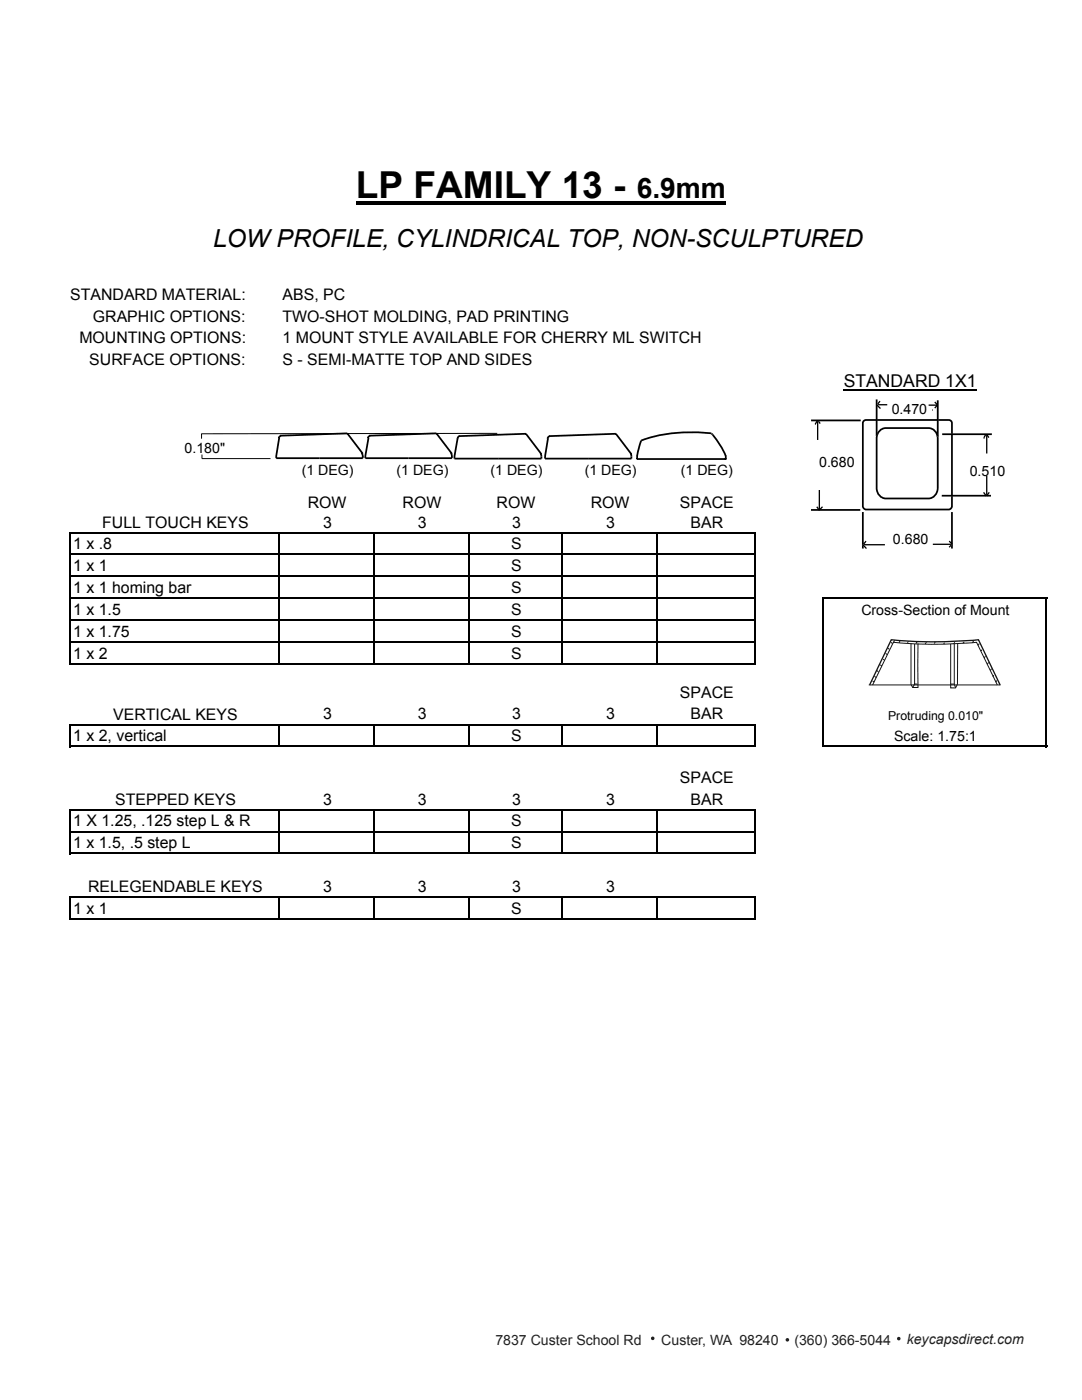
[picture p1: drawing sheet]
<svg xmlns="http://www.w3.org/2000/svg" width="216mm" height="279mm" viewBox="0 0 216 279" stroke-linecap="round" stroke-linejoin="round" font-family="sans-serif">
<!-- layer: Layer 1 -->
<path d="M168.4 77.8h26.5" fill="none" stroke="#000" stroke-width=".25"/>
<path d="M71 40.2h56v.7h-56zM127 40.2h17.9v.7h-17.9z" fill="#000"/>
<g fill="none" stroke="#000" stroke-width=".34">
<path d="M14 106.1v26.5M14.1 119.4h136.7M14.1 106.3h136.7M14.1 110.7h136.7M14.1 115h136.7M55.8 106.5v26.1M74.7 106.5v26.1M93.6 106.5v26.1M112.2 106.5v26.1M131.1 106.5v26.1M150.6 106.5v26.1M164.3 119.2v29.9"/>
<path d="M164.4 119.4h44.6M208.8 119.5v29.6M14.1 123.7h136.7M14.1 128.1h136.7M14.1 132.5h136.7M14 144.4v4.7M14.1 149h136.7M14.1 144.6h136.7M55.8 144.8v4.3M74.7 144.8v4.3M93.6 144.8v4.3M112.2 144.8v4.3"/>
<path d="M131.1 144.8v4.3M150.6 144.8v4.3M164.4 149h44.6M14 161.4v9.1M14 178.9v4.7M14.1 161.6h136.7M14.1 165.9h136.7M14.1 170.3h136.7M14.1 179h136.7M55.8 161.8v8.7M55.8 179.2v4.4M74.7 161.8v8.7"/>
<path d="M74.7 179.2v4.4M93.6 161.8v8.7M93.6 179.2v4.4M112.2 161.8v8.7M112.2 179.2v4.4M131.1 161.8v8.7M131.1 179.2v4.4M150.6 161.8v8.7M150.6 179.2v4.4M14.1 183.4h136.7"/>
</g>
<path d="M40.3 90.7v.8h13.7M99.2 86.5l-59 .1v.9" fill="none" stroke="#000" stroke-width=".2"/>
<g fill="none" stroke="#000" stroke-width=".35">
<path d="M55.7 87.4l-.6 4h17.3v-.4M55.9 87l13.4-.5 3.1 4.1M56.1 87l-.4 .2-.1 .3M72.2 90.4l.2 .7M73.5 87.4l-.6 4h17.3v-.4M73.7 87l13.4-.5 3.1 4.1M73.9 87l-.4 .2-.1 .3M90 90.4l.2 .7M91.3 87.5l-.6 4h17.3l-.1-1M91.6 87l13.3-.4 3.1 4M91.7 87l-.2 .1-.2 .4M109.3 87.5l-.5 4h17.2l-.2-1"/>
<path d="M109.6 87l13.3-.4 3.1 4M109.8 87l-.3 .1-.2 .4M127 91.6h17.9M127.1 90.9v.7M141.9 86.6a2.64 2.64 0 0 1 1.2 1.3l1.1 1.8 .6 1.3M141.9 86.5a32.1 32.1 0 0 0-14 1.4l-.8 3.1M144.8 90.9v.8"/>
</g>
<path d="M172.4 84l.4-.2h16.5a.62 .62 0 0 1 .6 .7v16.5a.72 .72 0 0 1-.6 .7h-16.5a.72 .72 0 0 1-.6-.7v-16.5z" fill="#fff"/>
<path d="M172.4 84l.4-.2h16.5a.62 .62 0 0 1 .6 .7v16.5a.72 .72 0 0 1-.6 .7h-16.5a.72 .72 0 0 1-.6-.7v-16.5z" fill="none" stroke="#000" stroke-width=".35"/>
<path d="M175.5 86l.8-.5 .4-.1h8.6a1.96 1.96 0 0 1 1.8 2.1v9.9a2 2 0 0 1-1.8 2.1h-8.6a2 2 0 0 1-1.8-2.1v-9.9l.1-.6z" fill="#fff"/>
<path d="M175.5 86l.8-.5 .4-.1h8.6a1.96 1.96 0 0 1 1.8 2.1v9.9a2 2 0 0 1-1.8 2.1h-8.6a2 2 0 0 1-1.8-2.1v-9.9l.1-.6z" fill="none" stroke="#000" stroke-width=".35"/>
<path d="M174.9 79.7v7.3z" fill="#fff"/>
<path d="M174.9 79.7v7.3" fill="none" stroke="#000" stroke-width=".35"/>
<path d="M187.1 79.9v7.3z" fill="#fff"/>
<path d="M187.1 79.9v7.3" fill="none" stroke="#000" stroke-width=".35"/>
<path d="M172.2 102.2v7.3z" fill="#fff"/>
<path d="M172.2 102.2v7.3" fill="none" stroke="#000" stroke-width=".35"/>
<path d="M172.3 108.7h4.3z" fill="#fff" stroke="#000" stroke-width=".26"/>
<path d="M189.9 102.2v7.3z" fill="#fff"/>
<path d="M189.9 102.2v7.3" fill="none" stroke="#000" stroke-width=".35"/>
<path d="M186.1 108.6h3.8z" fill="#fff" stroke="#000" stroke-width=".26"/>
<path d="M188 86.7h9.9z" fill="#fff"/>
<path d="M188 86.7h9.9" fill="none" stroke="#000" stroke-width=".35"/>
<path d="M187.9 98.9h9.8z" fill="#fff"/>
<path d="M187.9 98.9h9.8" fill="none" stroke="#000" stroke-width=".35"/>
<path d="M162.6 84.6h.1" fill="none" stroke="#000" stroke-width=".26"/>
<path d="M163.2 84.1v3.7z" fill="#fff" stroke="#000" stroke-width=".26"/>
<path d="M161.8 83.9h9.9z" fill="#fff"/>
<path d="M161.8 83.9h9.9" fill="none" stroke="#000" stroke-width=".35"/>
<path d="M163.5 97.8v3.8z" fill="#fff" stroke="#000" stroke-width=".26"/>
<path d="M161.8 101.8h9.9" fill="none" stroke="#000" stroke-width=".35"/>
<g fill="#fff" stroke="#000" stroke-width=".26">
<path d="M163.1 84l-.4 .6z"/>
<path d="M163.3 84.1l.4 .4z"/>
<path d="M164.1 101.1l-.6 .7z"/>
<path d="M163 101.1l.5 .8z"/>
<path d="M196.9 95v3.8z"/>
<path d="M197.4 98.3l-.5 .6z"/>
<path d="M196.3 98.3l.5 .6z"/>
</g>
<path d="M196.3 87.4h.1" fill="none" stroke="#000" stroke-width=".26"/>
<g fill="#fff" stroke="#000" stroke-width=".26">
<path d="M196.9 86.8v3.7z"/>
<path d="M196.7 86.7l-.4 .6z"/>
<path d="M197 86.8l.3 .5z"/>
<path d="M189.4 108l.5 .5z"/>
</g>
<path d="M189.9 108.6l-.5 .6z" fill="#fff"/>
<path d="M189.9 108.6l-.5 .6" fill="none" stroke="#000" stroke-width=".26"/>
<path d="M172.8 108l-.5 .6z" fill="#fff" stroke="#000" stroke-width=".26"/>
<path d="M172.2 108.7l.7 .8z" fill="#fff"/>
<path d="M172.2 108.7l.7 .8" fill="none" stroke="#000" stroke-width=".26"/>
<path d="M175.1 80.8h1.9z" fill="#fff" stroke="#000" stroke-width=".26"/>
<path d="M175.6 80.1l-.5 .6z" fill="#fff"/>
<path d="M175.6 80.1l-.5 .6" fill="none" stroke="#000" stroke-width=".26"/>
<g fill="#fff" stroke="#000" stroke-width=".26">
<path d="M175 80.9l.7 .6z"/>
<path d="M185.3 80.9h1.7z"/>
<path d="M186.5 80.2l.5 .6z"/>
<path d="M187 80.9l-.5 .5z"/>
</g>
<g fill="none" stroke="#151011" stroke-width=".2">
<path d="M186 81.8h.1M173.4 136.7h26.2M174.1 135.9l.3 .2M174.5 134.9l.3 .3M175 133.8l.3 .3M175.6 132.7l.4 .2M176.2 131.5l.3 .3M176.7 130.4l.3 .2M177.1 129.3l.4 .3M177.8 128.2l.3 .2M178.3 128.2a88.6 88.6 0 0 0 16.6 0l4.1 8.5M178.3 128.2l-4.2 8.5"/>
<path d="M178.5 127.8l-.2 .4M179.6 127.9l-.2 .4M181.3 128l-.2 .3M181.8 128.4v8.2l.3 .6h1.1v-8.8M182.5 128.5v8l-.4 .7M182.5 136.5h.6M183 128.1l-.2 .3M184.9 128.2l-.3 .3M186.6 128.1l-.2 .3M188.5 128.3l-.2 .2M189.7 136.5h.7M190.4 136.5l.3 .8"/>
<path d="M190.4 128.5v8M190.5 128.2l-.2 .3M191.1 128.4l-.1 7.9-.3 1h-1v-8.8M192.4 128.1l-.2 .3M194.3 127.9l-.3 .4M195.4 128.4l-.2 .4M195.9 129.7l-.2 .2M196.6 131l-.2 .3M197.3 132.2l-.3 .4M197.9 133.4l-.3 .4M198.3 134.7l-.2 .3M198.9 135.8l-.2 .3"/>
</g>
<path d="M173.5 136.7l4.3-9a93 93 0 0 0 17.4 0l4.4 9" fill="none" stroke="#151011" stroke-width=".26"/>
<circle cx="130.2" cy="267.1" r=".18" fill="#231f20"/>
<circle cx="130.2" cy="267.1" r=".18" fill="none" stroke="#231f20" stroke-width=".35"/>
<circle cx="157.1" cy="267.4" r=".18" fill="#231f20"/>
<circle cx="157.1" cy="267.4" r=".18" fill="none" stroke="#231f20" stroke-width=".35"/>
<circle cx="179.3" cy="267.2" r=".18" fill="#231f20"/>
<circle cx="179.3" cy="267.2" r=".18" fill="none" stroke="#231f20" stroke-width=".35"/>
<text font-size="7.4" x="71" y="39.5">LP FAMILY 13 -</text>
<text font-size="5.6" x="127" y="39.5">6.9mm</text>
<text font-size="5" x="42.5" y="49.4">LOW PROFILE, CYLINDRICAL TOP, NON-SCULPTURED</text>
<text font-size="3.5" x="168.4" y="77.3">STANDARD 1X1</text>
<g font-size="3.2">
<text x="14" y="59.8">STANDARD MATERIAL:</text>
<text x="56.4" y="59.8">ABS, PC</text>
<text x="18.5" y="64.2">GRAPHIC OPTIONS:</text>
<text x="56.4" y="64.2">TWO-SHOT MOLDING, PAD PRINTING</text>
<text x="15.8" y="68.5">MOUNTING OPTIONS:</text>
<text x="56.4" y="68.5">1 MOUNT STYLE AVAILABLE FOR CHERRY ML SWITCH</text>
<text x="17.8" y="72.9">SURFACE OPTIONS:</text>
<text x="56.4" y="72.9">S - SEMI-MATTE TOP AND SIDES</text>
<text x="61.4" y="101.4">ROW</text>
<text x="80.3" y="101.4">ROW</text>
<text x="99.1" y="101.4">ROW</text>
<text x="117.9" y="101.4">ROW</text>
<text x="135.7" y="101.4">SPACE</text>
<text x="20.4" y="105.3">FULL TOUCH KEYS</text>
<text x="64.5" y="105.3">3</text>
<text x="83.4" y="105.3">3</text>
<text x="102.2" y="105.3">3</text>
<text x="120.9" y="105.3">3</text>
<text x="137.8" y="105.3">BAR</text>
<text x="14.6" y="109.6">1 x .8</text>
<text x="102" y="109.6">S</text>
<text x="14.6" y="114">1 x 1</text>
<text x="14.6" y="118.4">1 x 1 homing bar</text>
<text x="102" y="114">S</text>
<text x="102" y="118.4">S</text>
<text x="14.6" y="122.7">1 x 1.5</text>
<text x="102" y="122.7">S</text>
<text x="14.6" y="127.1">1 x 1.75</text>
<text x="14.6" y="131.4">1 x 2</text>
<text x="102" y="127.1">S</text>
<text x="102" y="131.4">S</text>
<text x="22.6" y="143.6">VERTICAL KEYS</text>
<text x="64.5" y="143.6">3</text>
<text x="83.4" y="143.6">3</text>
<text x="102.2" y="143.6">3</text>
<text x="120.9" y="143.6">3</text>
<text x="135.7" y="139.2">SPACE</text>
<text x="137.8" y="143.6">BAR</text>
<text x="14.6" y="148">1 x 2, vertical</text>
<text x="102" y="147.9">S</text>
<text x="23" y="160.6">STEPPED KEYS</text>
<text x="64.5" y="160.6">3</text>
<text x="83.4" y="160.6">3</text>
<text x="102.2" y="160.6">3</text>
<text x="120.9" y="160.6">3</text>
<text x="135.7" y="156.2">SPACE</text>
<text x="137.8" y="160.6">BAR</text>
<text x="14.6" y="164.9">1 X 1.25, .125 step L &amp; R</text>
<text x="102" y="164.9">S</text>
<text x="14.6" y="169.3">1 x 1.5, .5 step L</text>
<text x="102" y="169.3">S</text>
<text x="17.6" y="178">RELEGENDABLE KEYS</text>
<text x="64.5" y="178">3</text>
<text x="83.4" y="178">3</text>
<text x="102.2" y="178">3</text>
<text x="120.9" y="178">3</text>
<text x="14.6" y="182.4">1 x 1</text>
<text x="102" y="182.4">S</text>
</g>
<g font-size="2.8">
<text x="177.9" y="82.6">0.470</text>
<text x="36.8" y="90.3">0.180&quot;</text>
<text x="60.2" y="94.7">(1 DEG)</text>
<text x="79.1" y="94.7">(1 DEG)</text>
<text x="97.9" y="94.7">(1 DEG)</text>
<text x="116.7" y="94.7">(1 DEG)</text>
<text x="135.8" y="94.7">(1 DEG)</text>
<text x="163.4" y="93.1">0.680</text>
<text x="193.5" y="94.9">0.510</text>
<text x="178.2" y="108.5">0.680</text>
<text x="171.9" y="122.7">Cross-Section of Mount</text>
<text x="178.4" y="148">Scale: 1.75:1</text>
</g>
<g font-size="2.8" fill="#231f20">
<text x="98.8" y="268.3">7837 Custer School Rd</text>
<text x="131.9" y="268.3">Custer, WA 98240</text>
<text x="158.5" y="268.3">(360) 366-5044</text>
<text x="180.9" y="268.2">keycapsdirect.com</text>
</g>
<text font-size="2.5" x="177.2" y="143.6">Protruding 0.010&quot;</text>
</svg>
